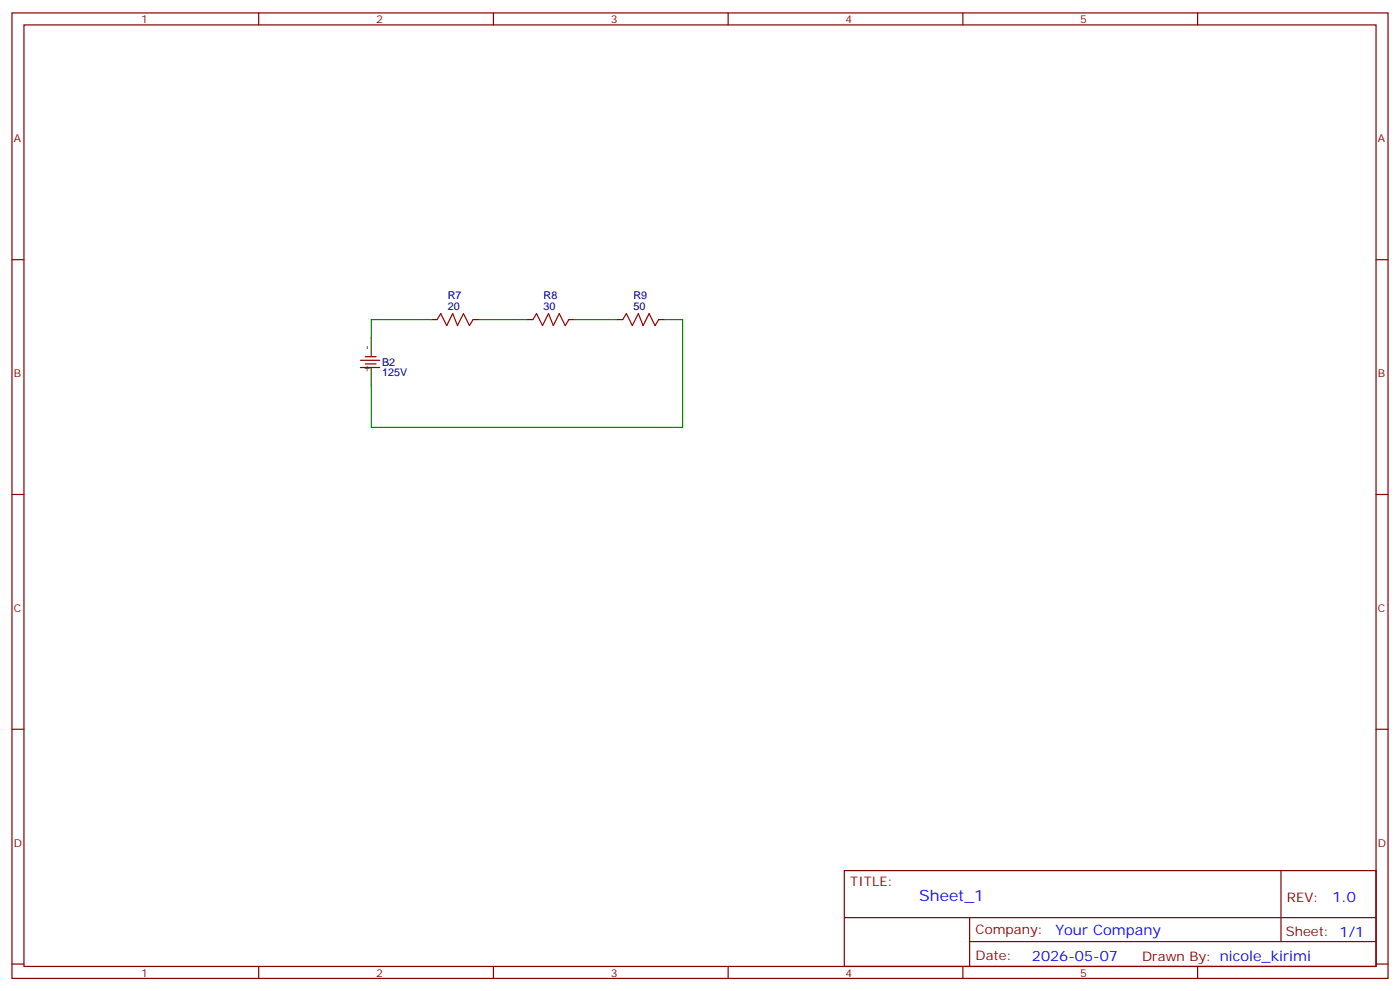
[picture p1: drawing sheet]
<svg xmlns="http://www.w3.org/2000/svg" width="412mm" height="292mm" viewBox="0 0 412 292" stroke-linecap="round" stroke-linejoin="round" font-family="sans-serif">
<g fill="none" stroke="#870000" stroke-width=".35">
<path d="M3.5 3.8h405.4v284.3h-405.4zM7.1 7.3h398.2v277.3h-398.2zM76.2 3.8v3.5M145.3 3.8v3.5M214.5 3.8v3.5M283.6 3.8v3.5M352.8 3.8v3.5M3.5 76.5h3.6M405.3 76.5h3.6M127 94.1h1.8M139.3 94.1h1.8M155.2 94.1h1.8"/>
<path d="M167.6 94.1h1.7M181.7 94.1h1.7M194 94.1h1.8M106.2 108.2h5.6M106.2 106.1h5.6M107.6 107.2h3.2M107.6 105.1h3.2M3.5 145.6h3.6M405.3 145.6h3.6M3.5 214.8h3.6M405.3 214.8h3.6M248.7 256.4h156.6v28.2h-156.6z"/>
<path d="M377.3 256.4v20.9M248.7 270.2h156.5M285.6 277.3h119.6M285.6 270.2v14.2M3.5 283.9h3.6M76.2 284.6v3.5M145.3 284.6v3.5M214.5 284.6v3.5M283.6 284.6v3.5M352.8 284.6v3.5M405.3 283.9h3.6"/>
</g>
<path d="M128.8 94.1l1-1.7 1.8 3.5 1.7-3.5 1.5 3.5 1.7-3.5 1.8 3.5 1-1.8M157 94.1l1-1.7 1.8 3.5 1.8-3.5 1.4 3.5 1.7-3.5 1.8 3.5 1.1-1.8M183.4 94.1l1.1-1.7 1.8 3.5 1.7-3.5 1.4 3.5 1.8-3.5 1.8 3.5 1-1.8" fill="none" stroke="#a10000" stroke-width=".35"/>
<path d="M109.4 99.4v5.3M109.4 108.2v5.3" fill="none" stroke="#000" stroke-width=".35"/>
<path d="M127 94.1h-17.6v5.3M141.1 94.1h14.1M169.3 94.1h12.4M195.8 94.1h5.3v31.8h-91.7v-12.4" fill="none" stroke="#008700" stroke-width=".35"/>
<text font-size="4.6" fill="#00f" x="270.8" y="265.4">Sheet_1</text>
<g font-size="4.2" fill="#00f">
<text x="392.5" y="265.7">1.0</text>
<text x="310.9" y="275.2">Your Company</text>
<text x="304" y="283">2026-05-07</text>
</g>
<g font-size="3.9" fill="#800">
<text x="250.5" y="261">TITLE:</text>
<text x="379.1" y="265.7">REV:</text>
<text x="287.4" y="275.2">Company:</text>
<text x="378.7" y="275.8">Sheet: 1/1</text>
<text x="287.4" y="282.9">Date:</text>
<text x="336.4" y="282.9">Drawn By: nicole_kirimi</text>
</g>
<g font-size="3.2" fill="#800">
<text x="41.6" y="6.8">1</text>
<text x="110.8" y="6.8">2</text>
<text x="179.9" y="6.8">3</text>
<text x="249.1" y="6.8">4</text>
<text x="318.2" y="6.8">5</text>
<text x="4.1" y="41.9">A</text>
<text x="405.9" y="41.9">A</text>
<text x="4.1" y="111.1">B</text>
<text x="405.9" y="111.1">B</text>
<text x="4.1" y="180.2">C</text>
<text x="405.9" y="180.2">C</text>
<text x="4.1" y="249.3">D</text>
<text x="405.9" y="249.3">D</text>
<text x="41.6" y="287.6">1</text>
<text x="110.8" y="287.6">2</text>
<text x="179.9" y="287.6">3</text>
<text x="249.1" y="287.6">4</text>
<text x="318.2" y="287.6">5</text>
</g>
<g font-size="3.2" fill="#000080">
<text x="131.9" y="88.1">R7</text>
<text x="160.1" y="88.1">R8</text>
<text x="186.6" y="88.1">R9</text>
<text x="131.9" y="91.3">20</text>
<text x="160.1" y="91.3">30</text>
<text x="186.6" y="91.3">50</text>
<text x="112.5" y="107.6">B2</text>
<text x="112.5" y="110.8">125V</text>
</g>
<g font-size="3.2">
<text x="109" y="102.9" transform="rotate(-90 109 102.9)">-</text>
<text x="109" y="110" transform="rotate(-90 109 110)">+</text>
</g>
</svg>
